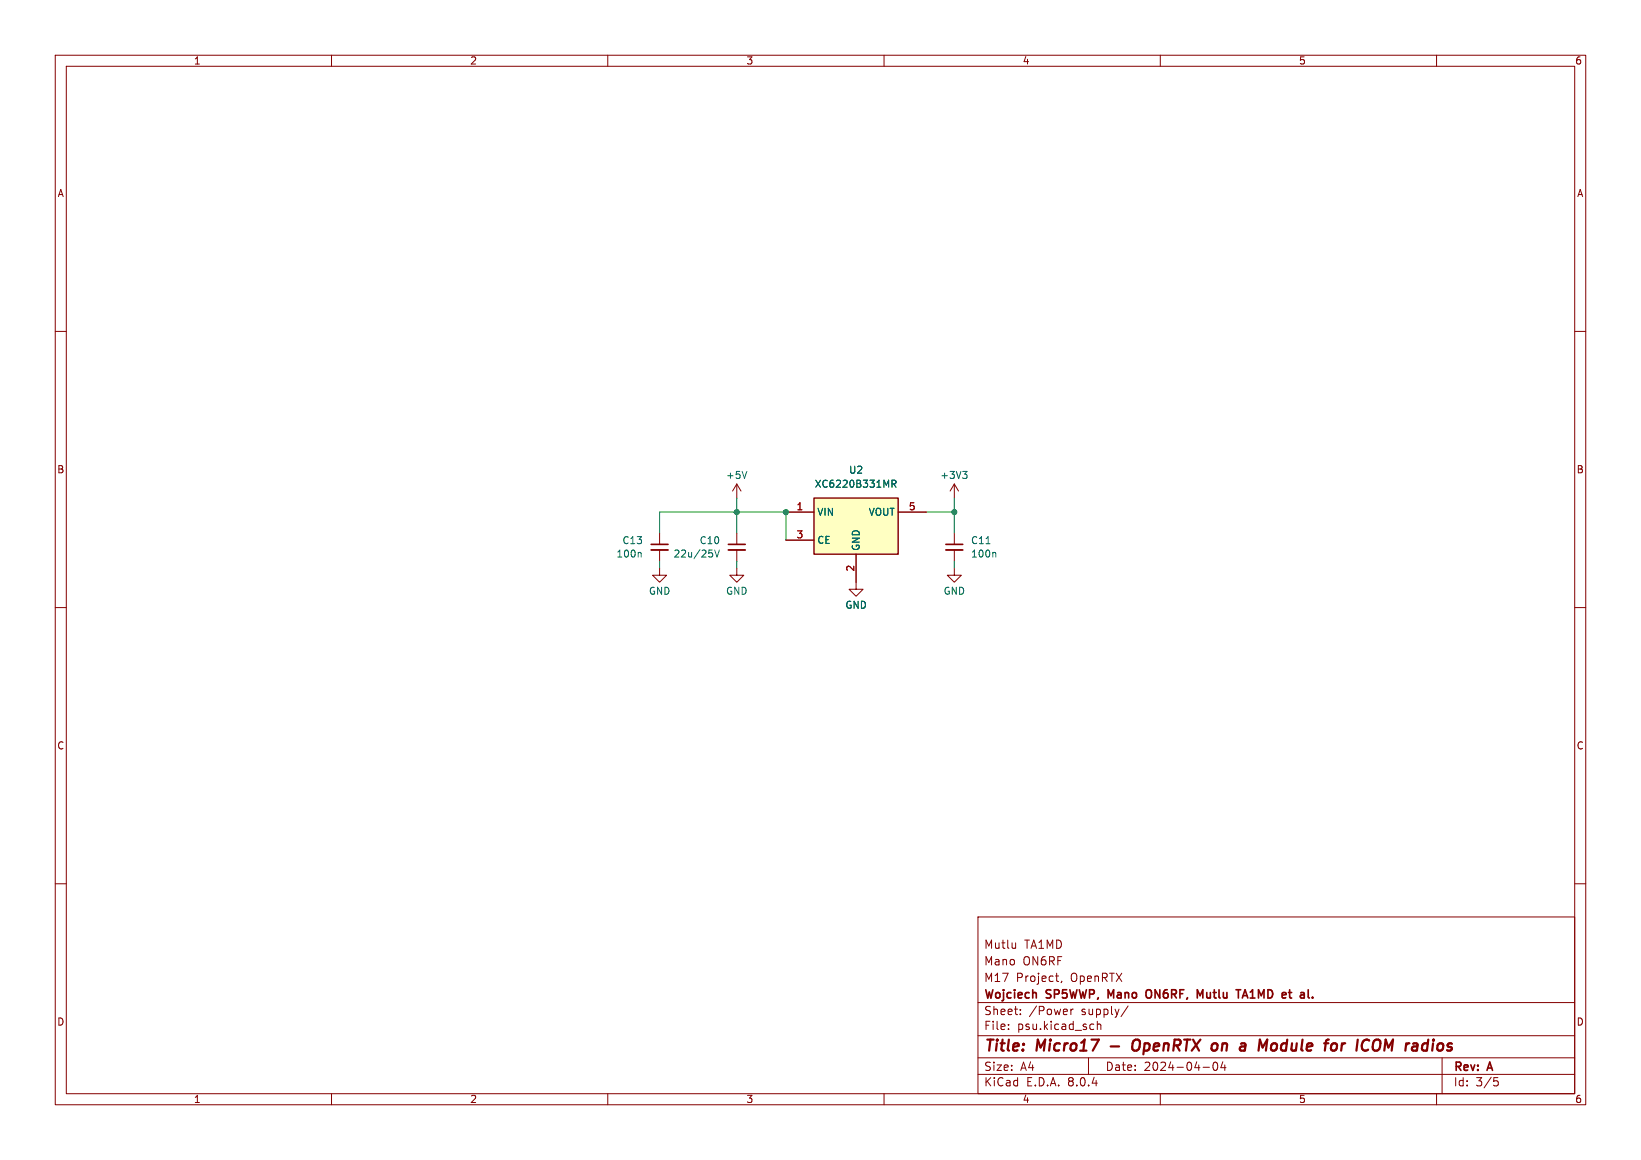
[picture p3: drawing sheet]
(kicad_sch
 (version 20231120)
 (generator "eeschema")
 (generator_version "8.0")
 (paper "A4")
 (title_block
  (title "Micro17 - OpenRTX on a Module for ICOM radios")
  (date "2024-04-04")
  (rev "A")
  (company "Wojciech SP5WWP, Mano ON6RF, Mutlu TA1MD et al.")
  (comment 1 "M17 Project, OpenRTX")
  (comment 2 "Mano ON6RF")
  (comment 3 "Mutlu TA1MD"))
 (lib_symbols
  (symbol "Device:C_Small"
   (pin_numbers hide)
   (pin_names
    (offset 0.254) hide) (exclude_from_sim no) (in_bom yes) (on_board yes)
   (property "Reference" "C" (at 0.254 1.778 0) (effects (font (size 1.27 1.27)) (justify left)))
   (property "Value" "C_Small" (at 0.254 -2.032 0) (effects (font (size 1.27 1.27)) (justify left)))
   (property "Footprint" "" (at 0 0 0) (effects (font (size 1.27 1.27)) (hide yes)))
   (property "Datasheet" "~" (at 0 0 0) (effects (font (size 1.27 1.27)) (hide yes)))
   (property "Description" "Unpolarized capacitor, small symbol" (at 0 0 0) (effects (font (size 1.27 1.27)) (hide yes)))
   (symbol "C_Small_0_1"
    (polyline (pts (xy -1.524 -0.508) (xy 1.524 -0.508)) (stroke (width 0.3302) (type default)) (fill (type none)))
    (polyline (pts (xy -1.524 0.508) (xy 1.524 0.508)) (stroke (width 0.3048) (type default)) (fill (type none))))
   (symbol "C_Small_1_1"
    (pin passive line (at 0 2.54 270) (length 2.032) (name "~" (effects (font (size 1.27 1.27)))) (number "1" (effects (font (size 1.27 1.27)))))
    (pin passive line (at 0 -2.54 90) (length 2.032) (name "~" (effects (font (size 1.27 1.27)))) (number "2" (effects (font (size 1.27 1.27)))))))
  (symbol "Regulator_Linear:XC6220B331MR" (exclude_from_sim no) (in_bom yes) (on_board yes)
   (property "Reference" "U" (at 0 8.89 0) (effects (font (size 1.27 1.27))))
   (property "Value" "XC6220B331MR" (at 0 6.35 0) (effects (font (size 1.27 1.27))))
   (property "Footprint" "Package_TO_SOT_SMD:SOT-23-5" (at 0 0 0) (effects (font (size 1.27 1.27)) (hide yes)))
   (property "Datasheet" "https://www.torexsemi.com/file/xc6220/XC6220.pdf" (at 19.05 -25.4 0) (effects (font (size 1.27 1.27)) (hide yes)))
   (property "Description" "1A, Low Drop-out Voltage Regulator, Fixed Output 3.3V, SOT-23-5" (at 0 0 0) (effects (font (size 1.27 1.27)) (hide yes)))
   (symbol "XC6220B331MR_0_1"
    (rectangle (start -7.62 5.08) (end 7.62 -5.08) (stroke (width 0.254) (type default)) (fill (type background))))
   (symbol "XC6220B331MR_1_1"
    (pin power_in line (at -12.7 2.54 0) (length 5.08) (name "VIN" (effects (font (size 1.27 1.27)))) (number "1" (effects (font (size 1.27 1.27)))))
    (pin power_in line (at 0 -10.16 90) (length 5.08) (name "GND" (effects (font (size 1.27 1.27)))) (number "2" (effects (font (size 1.27 1.27)))))
    (pin input line (at -12.7 -2.54 0) (length 5.08) (name "CE" (effects (font (size 1.27 1.27)))) (number "3" (effects (font (size 1.27 1.27)))))
    (pin no_connect line (at 7.62 -2.54 180) (length 5.08) hide (name "NC" (effects (font (size 1.27 1.27)))) (number "4" (effects (font (size 1.27 1.27)))))
    (pin power_out line (at 12.7 2.54 180) (length 5.08) (name "VOUT" (effects (font (size 1.27 1.27)))) (number "5" (effects (font (size 1.27 1.27)))))))
  (symbol "power:+3V3"
   (power)
   (pin_names
    (offset 0)) (exclude_from_sim no) (in_bom yes) (on_board yes)
   (property "Reference" "#PWR" (at 0 -3.81 0) (effects (font (size 1.27 1.27)) (hide yes)))
   (property "Value" "+3V3" (at 0 3.556 0) (effects (font (size 1.27 1.27))))
   (property "Footprint" "" (at 0 0 0) (effects (font (size 1.27 1.27)) (hide yes)))
   (property "Datasheet" "" (at 0 0 0) (effects (font (size 1.27 1.27)) (hide yes)))
   (property "Description" "Power symbol creates a global label with name \"+3V3\"" (at 0 0 0) (effects (font (size 1.27 1.27)) (hide yes)))
   (symbol "+3V3_0_1"
    (polyline (pts (xy -0.762 1.27) (xy 0 2.54)) (stroke (width 0) (type default)) (fill (type none)))
    (polyline (pts (xy 0 0) (xy 0 2.54)) (stroke (width 0) (type default)) (fill (type none)))
    (polyline (pts (xy 0 2.54) (xy 0.762 1.27)) (stroke (width 0) (type default)) (fill (type none))))
   (symbol "+3V3_1_1"
    (pin power_in line (at 0 0 90) (length 0) hide (name "+3V3" (effects (font (size 1.27 1.27)))) (number "1" (effects (font (size 1.27 1.27)))))))
  (symbol "power:+5V"
   (power)
   (pin_names
    (offset 0)) (exclude_from_sim no) (in_bom yes) (on_board yes)
   (property "Reference" "#PWR" (at 0 -3.81 0) (effects (font (size 1.27 1.27)) (hide yes)))
   (property "Value" "+5V" (at 0 3.556 0) (effects (font (size 1.27 1.27))))
   (property "Footprint" "" (at 0 0 0) (effects (font (size 1.27 1.27)) (hide yes)))
   (property "Datasheet" "" (at 0 0 0) (effects (font (size 1.27 1.27)) (hide yes)))
   (property "Description" "Power symbol creates a global label with name \"+5V\"" (at 0 0 0) (effects (font (size 1.27 1.27)) (hide yes)))
   (symbol "+5V_0_1"
    (polyline (pts (xy -0.762 1.27) (xy 0 2.54)) (stroke (width 0) (type default)) (fill (type none)))
    (polyline (pts (xy 0 0) (xy 0 2.54)) (stroke (width 0) (type default)) (fill (type none)))
    (polyline (pts (xy 0 2.54) (xy 0.762 1.27)) (stroke (width 0) (type default)) (fill (type none))))
   (symbol "+5V_1_1"
    (pin power_in line (at 0 0 90) (length 0) hide (name "+5V" (effects (font (size 1.27 1.27)))) (number "1" (effects (font (size 1.27 1.27)))))))
  (symbol "power:GND"
   (power)
   (pin_names
    (offset 0)) (exclude_from_sim no) (in_bom yes) (on_board yes)
   (property "Reference" "#PWR" (at 0 -6.35 0) (effects (font (size 1.27 1.27)) (hide yes)))
   (property "Value" "GND" (at 0 -3.81 0) (effects (font (size 1.27 1.27))))
   (property "Footprint" "" (at 0 0 0) (effects (font (size 1.27 1.27)) (hide yes)))
   (property "Datasheet" "" (at 0 0 0) (effects (font (size 1.27 1.27)) (hide yes)))
   (property "Description" "Power symbol creates a global label with name \"GND\" , ground" (at 0 0 0) (effects (font (size 1.27 1.27)) (hide yes)))
   (symbol "GND_0_1"
    (polyline (pts (xy 0 0) (xy 0 -1.27) (xy 1.27 -1.27) (xy 0 -2.54) (xy -1.27 -1.27) (xy 0 -1.27)) (stroke (width 0) (type default)) (fill (type none))))
   (symbol "GND_1_1"
    (pin power_in line (at 0 0 270) (length 0) hide (name "GND" (effects (font (size 1.27 1.27)))) (number "1" (effects (font (size 1.27 1.27))))))))
 (junction
  (at 133.35 92.71)
  (diameter 0)
  (color 0 0 0 0))
 (junction
  (at 172.72 92.71)
  (diameter 0)
  (color 0 0 0 0))
 (junction
  (at 142.24 92.71)
  (diameter 0)
  (color 0 0 0 0))
 (wire
  (pts (xy 172.72 92.71) (xy 172.72 90.17))
  (stroke (width 0) (type default)))
 (wire
  (pts (xy 172.72 101.6) (xy 172.72 102.87))
  (stroke (width 0) (type default)))
 (wire
  (pts (xy 142.24 92.71) (xy 142.24 97.79))
  (stroke (width 0) (type default)))
 (wire
  (pts (xy 172.72 92.71) (xy 172.72 96.52))
  (stroke (width 0) (type default)))
 (wire
  (pts (xy 133.35 101.6) (xy 133.35 102.87))
  (stroke (width 0) (type default)))
 (wire
  (pts (xy 133.35 92.71) (xy 119.38 92.71))
  (stroke (width 0) (type default)))
 (wire
  (pts (xy 167.64 92.71) (xy 172.72 92.71))
  (stroke (width 0) (type default)))
 (wire
  (pts (xy 133.35 92.71) (xy 133.35 90.17))
  (stroke (width 0) (type default)))
 (wire
  (pts (xy 133.35 92.71) (xy 133.35 96.52))
  (stroke (width 0) (type default)))
 (wire
  (pts (xy 142.24 92.71) (xy 133.35 92.71))
  (stroke (width 0) (type default)))
 (wire
  (pts (xy 119.38 101.6) (xy 119.38 102.87))
  (stroke (width 0) (type default)))
 (wire
  (pts (xy 119.38 92.71) (xy 119.38 96.52))
  (stroke (width 0) (type default)))
 (symbol
  (lib_id "Device:C_Small")
  (at 133.35 99.06 0)
  (mirror y)
  (unit 1)
  (exclude_from_sim no)
  (in_bom yes)
  (on_board yes)
  (dnp no)
  (property "Reference" "C10" (at 130.429 97.8479 0) (effects (font (size 1.27 1.27)) (justify left)))
  (property "Value" "22u/25V" (at 130.429 100.2721 0) (effects (font (size 1.27 1.27)) (justify left)))
  (property "Footprint" "Capacitor_SMD:C_0805_2012Metric" (at 133.35 99.06 0) (effects (font (size 1.27 1.27)) (hide yes)))
  (property "Datasheet" "~" (at 133.35 99.06 0) (effects (font (size 1.27 1.27)) (hide yes)))
  (property "Description" "" (at 133.35 99.06 0) (effects (font (size 1.27 1.27)) (hide yes)))
  (property "MPN" "C45783" (at 133.35 99.06 0) (effects (font (size 1.27 1.27)) (hide yes)))
  (property "Height" "" (at 133.35 99.06 0) (effects (font (size 1.27 1.27)) (hide yes)))
  (property "Manufacturer_Name" "" (at 133.35 99.06 0) (effects (font (size 1.27 1.27)) (hide yes)))
  (property "Manufacturer_Part_Number" "" (at 133.35 99.06 0) (effects (font (size 1.27 1.27)) (hide yes)))
  (property "Mouser Part Number" "" (at 133.35 99.06 0) (effects (font (size 1.27 1.27)) (hide yes)))
  (property "Mouser Price/Stock" "" (at 133.35 99.06 0) (effects (font (size 1.27 1.27)) (hide yes)))
  (property "LCSC" "C45783" (at 133.35 99.06 0) (effects (font (size 1.27 1.27)) (hide yes)))
  (property "JLC" "" (at 133.35 99.06 0) (effects (font (size 1.27 1.27)) (hide yes)))
  (property "PN" "" (at 133.35 99.06 0) (effects (font (size 1.27 1.27)) (hide yes)))
  (pin "1")
  (pin "2"))
 (symbol
  (lib_id "Regulator_Linear:XC6220B331MR")
  (at 154.94 95.25 0)
  (unit 1)
  (exclude_from_sim no)
  (in_bom yes)
  (on_board yes)
  (dnp no)
  (fields_autoplaced yes)
  (property "Reference" "U2" (at 154.94 85.09 0) (effects (font (size 1.27 1.27))))
  (property "Value" "XC6220B331MR" (at 154.94 87.63 0) (effects (font (size 1.27 1.27))))
  (property "Footprint" "Package_TO_SOT_SMD:SOT-23-5" (at 154.94 95.25 0) (effects (font (size 1.27 1.27)) (hide yes)))
  (property "Datasheet" "https://www.torexsemi.com/file/xc6220/XC6220.pdf" (at 173.99 120.65 0) (effects (font (size 1.27 1.27)) (hide yes)))
  (property "Description" "1A, Low Drop-out Voltage Regulator, Fixed Output 3.3V, SOT-23-5" (at 154.94 95.25 0) (effects (font (size 1.27 1.27)) (hide yes)))
  (property "Height" "" (at 154.94 95.25 0) (effects (font (size 1.27 1.27)) (hide yes)))
  (property "Manufacturer_Name" "" (at 154.94 95.25 0) (effects (font (size 1.27 1.27)) (hide yes)))
  (property "Manufacturer_Part_Number" "" (at 154.94 95.25 0) (effects (font (size 1.27 1.27)) (hide yes)))
  (property "Mouser Part Number" "" (at 154.94 95.25 0) (effects (font (size 1.27 1.27)) (hide yes)))
  (property "Mouser Price/Stock" "" (at 154.94 95.25 0) (effects (font (size 1.27 1.27)) (hide yes)))
  (property "LCSC" "C3040644" (at 154.94 95.25 0) (effects (font (size 1.27 1.27)) (hide yes)))
  (property "JLC" "" (at 154.94 95.25 0) (effects (font (size 1.27 1.27)) (hide yes)))
  (property "PN" "" (at 154.94 95.25 0) (effects (font (size 1.27 1.27)) (hide yes)))
  (property "MPN" "C3040644" (at 154.94 95.25 0) (effects (font (size 1.27 1.27)) (hide yes)))
  (pin "4")
  (pin "1")
  (pin "3")
  (pin "5")
  (pin "2"))
 (symbol
  (lib_id "Device:C_Small")
  (at 119.38 99.06 0)
  (mirror y)
  (unit 1)
  (exclude_from_sim no)
  (in_bom yes)
  (on_board yes)
  (dnp no)
  (property "Reference" "C13" (at 116.459 97.8479 0) (effects (font (size 1.27 1.27)) (justify left)))
  (property "Value" "100n" (at 116.459 100.2721 0) (effects (font (size 1.27 1.27)) (justify left)))
  (property "Footprint" "Capacitor_SMD:C_0402_1005Metric" (at 119.38 99.06 0) (effects (font (size 1.27 1.27)) (hide yes)))
  (property "Datasheet" "~" (at 119.38 99.06 0) (effects (font (size 1.27 1.27)) (hide yes)))
  (property "Description" "" (at 119.38 99.06 0) (effects (font (size 1.27 1.27)) (hide yes)))
  (property "MPN" "C56392" (at 119.38 99.06 0) (effects (font (size 1.27 1.27)) (hide yes)))
  (property "Height" "" (at 119.38 99.06 0) (effects (font (size 1.27 1.27)) (hide yes)))
  (property "Manufacturer_Name" "" (at 119.38 99.06 0) (effects (font (size 1.27 1.27)) (hide yes)))
  (property "Manufacturer_Part_Number" "" (at 119.38 99.06 0) (effects (font (size 1.27 1.27)) (hide yes)))
  (property "Mouser Part Number" "" (at 119.38 99.06 0) (effects (font (size 1.27 1.27)) (hide yes)))
  (property "Mouser Price/Stock" "" (at 119.38 99.06 0) (effects (font (size 1.27 1.27)) (hide yes)))
  (property "LCSC" "C56392" (at 119.38 99.06 0) (effects (font (size 1.27 1.27)) (hide yes)))
  (property "JLC" "" (at 119.38 99.06 0) (effects (font (size 1.27 1.27)) (hide yes)))
  (property "PN" "" (at 119.38 99.06 0) (effects (font (size 1.27 1.27)) (hide yes)))
  (pin "1")
  (pin "2"))
 (symbol
  (lib_id "power:GND")
  (at 133.35 102.87 0)
  (unit 1)
  (exclude_from_sim no)
  (in_bom yes)
  (on_board yes)
  (dnp no)
  (fields_autoplaced yes)
  (property "Reference" "#PWR020" (at 133.35 109.22 0) (effects (font (size 1.27 1.27)) (hide yes)))
  (property "Value" "GND" (at 133.35 107.0031 0) (effects (font (size 1.27 1.27))))
  (property "Footprint" "" (at 133.35 102.87 0) (effects (font (size 1.27 1.27)) (hide yes)))
  (property "Datasheet" "" (at 133.35 102.87 0) (effects (font (size 1.27 1.27)) (hide yes)))
  (property "Description" "" (at 133.35 102.87 0) (effects (font (size 1.27 1.27)) (hide yes)))
  (pin "1"))
 (symbol
  (lib_id "power:GND")
  (at 119.38 102.87 0)
  (unit 1)
  (exclude_from_sim no)
  (in_bom yes)
  (on_board yes)
  (dnp no)
  (fields_autoplaced yes)
  (property "Reference" "#PWR028" (at 119.38 109.22 0) (effects (font (size 1.27 1.27)) (hide yes)))
  (property "Value" "GND" (at 119.38 107.0031 0) (effects (font (size 1.27 1.27))))
  (property "Footprint" "" (at 119.38 102.87 0) (effects (font (size 1.27 1.27)) (hide yes)))
  (property "Datasheet" "" (at 119.38 102.87 0) (effects (font (size 1.27 1.27)) (hide yes)))
  (property "Description" "" (at 119.38 102.87 0) (effects (font (size 1.27 1.27)) (hide yes)))
  (pin "1"))
 (symbol
  (lib_id "power:GND")
  (at 172.72 102.87 0)
  (unit 1)
  (exclude_from_sim no)
  (in_bom yes)
  (on_board yes)
  (dnp no)
  (fields_autoplaced yes)
  (property "Reference" "#PWR023" (at 172.72 109.22 0) (effects (font (size 1.27 1.27)) (hide yes)))
  (property "Value" "GND" (at 172.72 107.0031 0) (effects (font (size 1.27 1.27))))
  (property "Footprint" "" (at 172.72 102.87 0) (effects (font (size 1.27 1.27)) (hide yes)))
  (property "Datasheet" "" (at 172.72 102.87 0) (effects (font (size 1.27 1.27)) (hide yes)))
  (property "Description" "" (at 172.72 102.87 0) (effects (font (size 1.27 1.27)) (hide yes)))
  (pin "1"))
 (symbol
  (lib_id "power:+3V3")
  (at 172.72 90.17 0)
  (unit 1)
  (exclude_from_sim no)
  (in_bom yes)
  (on_board yes)
  (dnp no)
  (fields_autoplaced yes)
  (property "Reference" "#PWR022" (at 172.72 93.98 0) (effects (font (size 1.27 1.27)) (hide yes)))
  (property "Value" "+3V3" (at 172.72 86.0369 0) (effects (font (size 1.27 1.27))))
  (property "Footprint" "" (at 172.72 90.17 0) (effects (font (size 1.27 1.27)) (hide yes)))
  (property "Datasheet" "" (at 172.72 90.17 0) (effects (font (size 1.27 1.27)) (hide yes)))
  (property "Description" "" (at 172.72 90.17 0) (effects (font (size 1.27 1.27)) (hide yes)))
  (pin "1"))
 (symbol
  (lib_id "Device:C_Small")
  (at 172.72 99.06 0)
  (unit 1)
  (exclude_from_sim no)
  (in_bom yes)
  (on_board yes)
  (dnp no)
  (fields_autoplaced yes)
  (property "Reference" "C11" (at 175.641 97.8479 0) (effects (font (size 1.27 1.27)) (justify left)))
  (property "Value" "100n" (at 175.641 100.2721 0) (effects (font (size 1.27 1.27)) (justify left)))
  (property "Footprint" "Capacitor_SMD:C_0402_1005Metric" (at 172.72 99.06 0) (effects (font (size 1.27 1.27)) (hide yes)))
  (property "Datasheet" "~" (at 172.72 99.06 0) (effects (font (size 1.27 1.27)) (hide yes)))
  (property "Description" "" (at 172.72 99.06 0) (effects (font (size 1.27 1.27)) (hide yes)))
  (property "MPN" "C56392" (at 172.72 99.06 0) (effects (font (size 1.27 1.27)) (hide yes)))
  (property "Height" "" (at 172.72 99.06 0) (effects (font (size 1.27 1.27)) (hide yes)))
  (property "Manufacturer_Name" "" (at 172.72 99.06 0) (effects (font (size 1.27 1.27)) (hide yes)))
  (property "Manufacturer_Part_Number" "" (at 172.72 99.06 0) (effects (font (size 1.27 1.27)) (hide yes)))
  (property "Mouser Part Number" "" (at 172.72 99.06 0) (effects (font (size 1.27 1.27)) (hide yes)))
  (property "Mouser Price/Stock" "" (at 172.72 99.06 0) (effects (font (size 1.27 1.27)) (hide yes)))
  (property "LCSC" "C56392" (at 172.72 99.06 0) (effects (font (size 1.27 1.27)) (hide yes)))
  (property "JLC" "" (at 172.72 99.06 0) (effects (font (size 1.27 1.27)) (hide yes)))
  (property "PN" "" (at 172.72 99.06 0) (effects (font (size 1.27 1.27)) (hide yes)))
  (pin "1")
  (pin "2"))
 (symbol
  (lib_id "power:GND")
  (at 154.94 105.41 0)
  (unit 1)
  (exclude_from_sim no)
  (in_bom yes)
  (on_board yes)
  (dnp no)
  (fields_autoplaced yes)
  (property "Reference" "#PWR021" (at 154.94 111.76 0) (effects (font (size 1.27 1.27)) (hide yes)))
  (property "Value" "GND" (at 154.94 109.5431 0) (effects (font (size 1.27 1.27))))
  (property "Footprint" "" (at 154.94 105.41 0) (effects (font (size 1.27 1.27)) (hide yes)))
  (property "Datasheet" "" (at 154.94 105.41 0) (effects (font (size 1.27 1.27)) (hide yes)))
  (property "Description" "" (at 154.94 105.41 0) (effects (font (size 1.27 1.27)) (hide yes)))
  (pin "1"))
 (symbol
  (lib_id "power:+5V")
  (at 133.35 90.17 0)
  (unit 1)
  (exclude_from_sim no)
  (in_bom yes)
  (on_board yes)
  (dnp no)
  (fields_autoplaced yes)
  (property "Reference" "#PWR019" (at 133.35 93.98 0) (effects (font (size 1.27 1.27)) (hide yes)))
  (property "Value" "+5V" (at 133.35 86.0369 0) (effects (font (size 1.27 1.27))))
  (property "Footprint" "" (at 133.35 90.17 0) (effects (font (size 1.27 1.27)) (hide yes)))
  (property "Datasheet" "" (at 133.35 90.17 0) (effects (font (size 1.27 1.27)) (hide yes)))
  (property "Description" "" (at 133.35 90.17 0) (effects (font (size 1.27 1.27)) (hide yes)))
  (pin "1")))
